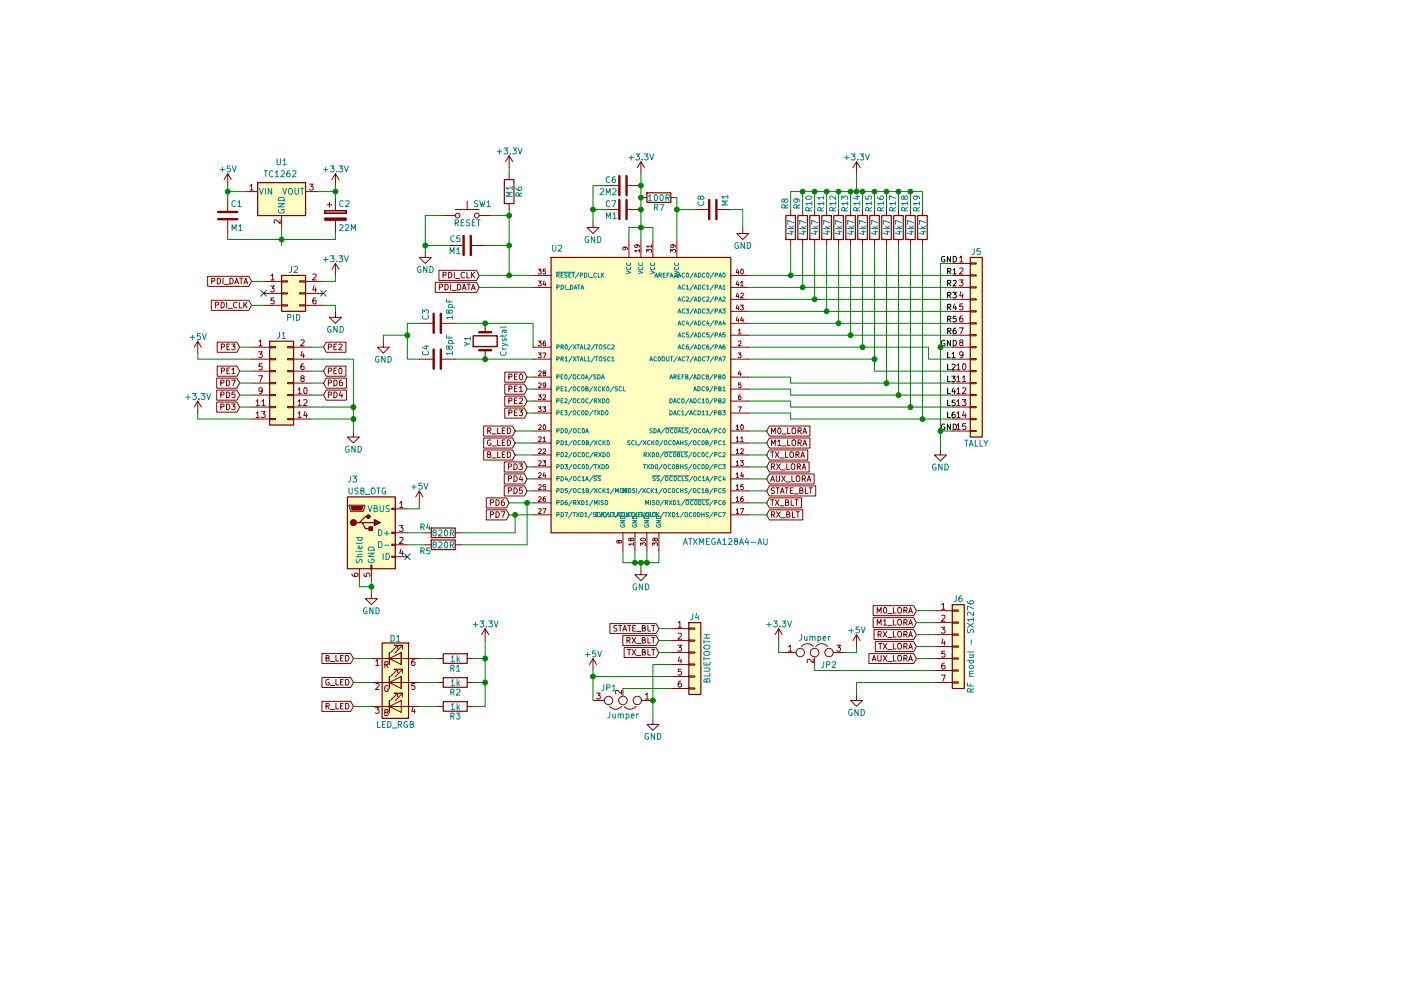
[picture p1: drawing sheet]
EESchema Schematic File Version 2
LIBS:power
LIBS:device
LIBS:switches
LIBS:relays
LIBS:motors
LIBS:transistors
LIBS:conn
LIBS:linear
LIBS:regul
LIBS:74xx
LIBS:cmos4000
LIBS:adc-dac
LIBS:memory
LIBS:xilinx
LIBS:microcontrollers
LIBS:dsp
LIBS:microchip
LIBS:analog_switches
LIBS:motorola
LIBS:texas
LIBS:intel
LIBS:audio
LIBS:interface
LIBS:digital-audio
LIBS:philips
LIBS:display
LIBS:cypress
LIBS:siliconi
LIBS:opto
LIBS:atmel
LIBS:contrib
LIBS:valves
LIBS:74xgxx
LIBS:ac-dc
LIBS:actel
LIBS:allegro
LIBS:Altera
LIBS:analog_devices
LIBS:battery_management
LIBS:bbd
LIBS:bosch
LIBS:brooktre
LIBS:cmos_ieee
LIBS:dc-dc
LIBS:diode
LIBS:elec-unifil
LIBS:ESD_Protection
LIBS:ftdi
LIBS:gennum
LIBS:graphic_symbols
LIBS:hc11
LIBS:infineon
LIBS:intersil
LIBS:ir
LIBS:Lattice
LIBS:leds
LIBS:LEM
LIBS:logic_programmable
LIBS:maxim
LIBS:mechanical
LIBS:microchip_dspic33dsc
LIBS:microchip_pic10mcu
LIBS:microchip_pic12mcu
LIBS:microchip_pic16mcu
LIBS:microchip_pic18mcu
LIBS:microchip_pic24mcu
LIBS:microchip_pic32mcu
LIBS:modules
LIBS:motor_drivers
LIBS:msp430
LIBS:nordicsemi
LIBS:nxp
LIBS:nxp_armmcu
LIBS:onsemi
LIBS:Oscillators
LIBS:Power_Management
LIBS:powerint
LIBS:pspice
LIBS:references
LIBS:rfcom
LIBS:RFSolutions
LIBS:sensors
LIBS:silabs
LIBS:stm8
LIBS:stm32
LIBS:supertex
LIBS:transf
LIBS:triac_thyristor
LIBS:ttl_ieee
LIBS:video
LIBS:wiznet
LIBS:Worldsemi
LIBS:Xicor
LIBS:zetex
LIBS:Zilog
LIBS:Server-cache
EELAYER 25 0
EELAYER END
$Descr A4 11693 8268
encoding utf-8
Sheet 1 1
Title ""
Date ""
Rev ""
Comp ""
Comment1 ""
Comment2 ""
Comment3 ""
Comment4 ""
$EndDescr
$Comp
L ATXMEGA128A4-AU U2
U 1 1
P 5350 3300
F 0 "U2" H 4600 4500 50  0000 L BNN
F 1 "ATXMEGA128A4-AU" H 5700 2050 50  0000 L BNN
F 2 "Housings_QFP:LQFP-44_10x10mm_Pitch0.8mm" H 5350 3300 50  0001 C CIN
F 3 "" H 5350 3300 50  0001 C CNN
	1    5350 3300
	1    0    0    -1  
$EndComp
$Comp
L GND #PWR01
U 1 1
P 5350 4750
F 0 "#PWR01" H 5350 4500 50  0001 C CNN
F 1 "GND" H 5350 4600 50  0000 C CNN
F 2 "" H 5350 4750 50  0001 C CNN
F 3 "" H 5350 4750 50  0001 C CNN
	1    5350 4750
	1    0    0    -1  
$EndComp
$Comp
L +5V #PWR02
U 1 1
P 1900 1550
F 0 "#PWR02" H 1900 1400 50  0001 C CNN
F 1 "+5V" H 1900 1690 50  0000 C CNN
F 2 "" H 1900 1550 50  0001 C CNN
F 3 "" H 1900 1550 50  0001 C CNN
	1    1900 1550
	1    0    0    -1  
$EndComp
$Comp
L SW_Push SW1
U 1 1
P 3900 1800
F 0 "SW1" H 3950 1900 50  0000 L CNN
F 1 "RESET" H 3900 1740 50  0000 C CNN
F 2 "Buttons_Switches_SMD:SW_SPST_EVQP0" H 3900 2000 50  0001 C CNN
F 3 "" H 3900 2000 50  0001 C CNN
	1    3900 1800
	1    0    0    -1  
$EndComp
$Comp
L Conn_01x06 J4
U 1 1
P 5800 5450
F 0 "J4" H 5800 5750 50  0000 C CNN
F 1 "BLUETOOTH" V 5900 5400 50  0000 C CNN
F 2 "Pin_Headers:Pin_Header_Straight_1x06_Pitch2.54mm" H 5800 5450 50  0001 C CNN
F 3 "" H 5800 5450 50  0001 C CNN
	1    5800 5450
	1    0    0    -1  
$EndComp
$Comp
L Conn_01x07 J6
U 1 1
P 8000 5400
F 0 "J6" H 8000 5800 50  0000 C CNN
F 1 "RF modul - SX1276" V 8100 5400 50  0000 C CNN
F 2 "Pin_Headers:Pin_Header_Straight_1x07_Pitch2.54mm" H 8000 5400 50  0001 C CNN
F 3 "" H 8000 5400 50  0001 C CNN
	1    8000 5400
	1    0    0    -1  
$EndComp
$Comp
L Conn_02x03_Odd_Even J2
U 1 1
P 2400 2450
F 0 "J2" H 2450 2650 50  0000 C CNN
F 1 "PID" H 2450 2250 50  0000 C CNN
F 2 "Pin_Headers:Pin_Header_Straight_2x03_Pitch2.54mm" H 2400 2450 50  0001 C CNN
F 3 "" H 2400 2450 50  0001 C CNN
	1    2400 2450
	1    0    0    -1  
$EndComp
NoConn ~ 2200 2450
$Comp
L LED_RGB D1
U 1 1
P 3300 5700
F 0 "D1" H 3300 6070 50  0000 C CNN
F 1 "LED_RGB" H 3300 5350 50  0000 C CNN
F 2 "" H 3300 5650 50  0001 C CNN
F 3 "" H 3300 5650 50  0001 C CNN
	1    3300 5700
	1    0    0    -1  
$EndComp
$Comp
L GND #PWR03
U 1 1
P 2800 2600
F 0 "#PWR03" H 2800 2350 50  0001 C CNN
F 1 "GND" H 2800 2450 50  0000 C CNN
F 2 "" H 2800 2600 50  0001 C CNN
F 3 "" H 2800 2600 50  0001 C CNN
	1    2800 2600
	1    0    0    -1  
$EndComp
Text GLabel 2100 2350 0    47   Input ~ 0
PDI_DATA
Text GLabel 4000 2400 0    47   Input ~ 0
PDI_DATA
Text GLabel 4000 2300 0    47   Input ~ 0
PDI_CLK
Text GLabel 2100 2550 0    47   Input ~ 0
PDI_CLK
$Comp
L GND #PWR04
U 1 1
P 3550 2100
F 0 "#PWR04" H 3550 1850 50  0001 C CNN
F 1 "GND" H 3550 1950 50  0000 C CNN
F 2 "" H 3550 2100 50  0001 C CNN
F 3 "" H 3550 2100 50  0001 C CNN
	1    3550 2100
	1    0    0    -1  
$EndComp
$Comp
L C C5
U 1 1
P 3900 2050
F 0 "C5" V 3950 2100 50  0000 L CNN
F 1 "M1" V 3850 2100 50  0000 L CNN
F 2 "Capacitors_SMD:C_0805_HandSoldering" H 3938 1900 50  0001 C CNN
F 3 "" H 3900 2050 50  0001 C CNN
	1    3900 2050
	0    -1   -1   0   
$EndComp
$Comp
L +5V #PWR05
U 1 1
P 4950 5600
F 0 "#PWR05" H 4950 5450 50  0001 C CNN
F 1 "+5V" H 4950 5740 50  0000 C CNN
F 2 "" H 4950 5600 50  0001 C CNN
F 3 "" H 4950 5600 50  0001 C CNN
	1    4950 5600
	1    0    0    -1  
$EndComp
Text GLabel 5500 5450 0    47   Input ~ 0
TX_BLT
Text GLabel 5500 5350 0    47   Input ~ 0
RX_BLT
$Comp
L +5V #PWR06
U 1 1
P 3500 4200
F 0 "#PWR06" H 3500 4050 50  0001 C CNN
F 1 "+5V" H 3500 4340 50  0000 C CNN
F 2 "" H 3500 4200 50  0001 C CNN
F 3 "" H 3500 4200 50  0001 C CNN
	1    3500 4200
	1    0    0    -1  
$EndComp
$Comp
L GND #PWR07
U 1 1
P 3100 4950
F 0 "#PWR07" H 3100 4700 50  0001 C CNN
F 1 "GND" H 3100 4800 50  0000 C CNN
F 2 "" H 3100 4950 50  0001 C CNN
F 3 "" H 3100 4950 50  0001 C CNN
	1    3100 4950
	1    0    0    -1  
$EndComp
$Comp
L GND #PWR08
U 1 1
P 7150 5800
F 0 "#PWR08" H 7150 5550 50  0001 C CNN
F 1 "GND" H 7150 5650 50  0000 C CNN
F 2 "" H 7150 5800 50  0001 C CNN
F 3 "" H 7150 5800 50  0001 C CNN
	1    7150 5800
	1    0    0    -1  
$EndComp
$Comp
L +5V #PWR09
U 1 1
P 7150 5400
F 0 "#PWR09" H 7150 5250 50  0001 C CNN
F 1 "+5V" H 7150 5540 50  0000 C CNN
F 2 "" H 7150 5400 50  0001 C CNN
F 3 "" H 7150 5400 50  0001 C CNN
	1    7150 5400
	1    0    0    -1  
$EndComp
Text GLabel 7650 5500 0    47   Input ~ 0
AUX_LORA
Text GLabel 7650 5400 0    47   Input ~ 0
TX_LORA
Text GLabel 7650 5300 0    47   Input ~ 0
RX_LORA
Text GLabel 7650 5200 0    47   Input ~ 0
M1_LORA
Text GLabel 7650 5100 0    47   Input ~ 0
M0_LORA
$Comp
L Crystal Y1
U 1 1
P 4050 2850
F 0 "Y1" H 4050 3000 50  0000 C CNN
F 1 "Crystal" H 4050 2700 50  0000 C CNN
F 2 "" H 4050 2850 50  0001 C CNN
F 3 "" H 4050 2850 50  0001 C CNN
	1    4050 2850
	0    -1   -1   0   
$EndComp
$Comp
L C C3
U 1 1
P 3650 2700
F 0 "C3" H 3675 2800 50  0000 L CNN
F 1 "18pF" H 3675 2600 50  0000 L CNN
F 2 "Capacitors_SMD:C_0805_HandSoldering" H 3688 2550 50  0001 C CNN
F 3 "" H 3650 2700 50  0001 C CNN
	1    3650 2700
	0    -1   -1   0   
$EndComp
$Comp
L C C4
U 1 1
P 3650 3000
F 0 "C4" H 3675 3100 50  0000 L CNN
F 1 "18pF" H 3675 2900 50  0000 L CNN
F 2 "Capacitors_SMD:C_0805_HandSoldering" H 3688 2850 50  0001 C CNN
F 3 "" H 3650 3000 50  0001 C CNN
	1    3650 3000
	0    -1   -1   0   
$EndComp
$Comp
L GND #PWR010
U 1 1
P 3200 2850
F 0 "#PWR010" H 3200 2600 50  0001 C CNN
F 1 "GND" H 3200 2700 50  0000 C CNN
F 2 "" H 3200 2850 50  0001 C CNN
F 3 "" H 3200 2850 50  0001 C CNN
	1    3200 2850
	1    0    0    -1  
$EndComp
$Comp
L R R1
U 1 1
P 3800 5500
F 0 "R1" V 3880 5500 50  0000 C CNN
F 1 "1k" V 3800 5500 50  0000 C CNN
F 2 "Resistors_SMD:R_0805_HandSoldering" V 3730 5500 50  0001 C CNN
F 3 "" H 3800 5500 50  0001 C CNN
	1    3800 5500
	0    -1   1    0   
$EndComp
$Comp
L R R2
U 1 1
P 3800 5700
F 0 "R2" V 3880 5700 50  0000 C CNN
F 1 "1k" V 3800 5700 50  0000 C CNN
F 2 "Resistors_SMD:R_0805_HandSoldering" V 3730 5700 50  0001 C CNN
F 3 "" H 3800 5700 50  0001 C CNN
	1    3800 5700
	0    -1   1    0   
$EndComp
$Comp
L R R3
U 1 1
P 3800 5900
F 0 "R3" V 3880 5900 50  0000 C CNN
F 1 "1k" V 3800 5900 50  0000 C CNN
F 2 "Resistors_SMD:R_0805_HandSoldering" V 3730 5900 50  0001 C CNN
F 3 "" H 3800 5900 50  0001 C CNN
	1    3800 5900
	0    -1   1    0   
$EndComp
Text GLabel 2950 5900 0    47   Input ~ 0
R_LED
Text GLabel 2950 5700 0    47   Input ~ 0
G_LED
Text GLabel 2950 5500 0    47   Input ~ 0
B_LED
$Comp
L +3.3V #PWR012
U 1 1
P 2800 1550
F 0 "#PWR012" H 2800 1400 50  0001 C CNN
F 1 "+3.3V" H 2800 1690 50  0000 C CNN
F 2 "" H 2800 1550 50  0001 C CNN
F 3 "" H 2800 1550 50  0001 C CNN
	1    2800 1550
	1    0    0    -1  
$EndComp
$Comp
L +3.3V #PWR013
U 1 1
P 2800 2300
F 0 "#PWR013" H 2800 2150 50  0001 C CNN
F 1 "+3.3V" H 2800 2440 50  0000 C CNN
F 2 "" H 2800 2300 50  0001 C CNN
F 3 "" H 2800 2300 50  0001 C CNN
	1    2800 2300
	1    0    0    -1  
$EndComp
$Comp
L +3.3V #PWR014
U 1 1
P 5350 1450
F 0 "#PWR014" H 5350 1300 50  0001 C CNN
F 1 "+3.3V" H 5350 1590 50  0000 C CNN
F 2 "" H 5350 1450 50  0001 C CNN
F 3 "" H 5350 1450 50  0001 C CNN
	1    5350 1450
	1    0    0    -1  
$EndComp
Text GLabel 6400 3600 2    47   Input ~ 0
M0_LORA
Text GLabel 6400 3700 2    47   Input ~ 0
M1_LORA
Text GLabel 6400 3900 2    47   Input ~ 0
RX_LORA
Text GLabel 6400 3800 2    47   Input ~ 0
TX_LORA
Text GLabel 6400 4000 2    47   Input ~ 0
AUX_LORA
Text GLabel 6400 4300 2    47   Input ~ 0
RX_BLT
Text GLabel 6400 4200 2    47   Input ~ 0
TX_BLT
Text GLabel 4300 3600 0    47   Input ~ 0
R_LED
Text GLabel 4300 3700 0    47   Input ~ 0
G_LED
Text GLabel 4300 3800 0    47   Input ~ 0
B_LED
$Comp
L R R4
U 1 1
P 3700 4450
F 0 "R4" V 3650 4300 50  0000 C CNN
F 1 "820R" V 3700 4450 50  0000 C CNN
F 2 "Resistors_SMD:R_0805_HandSoldering" V 3630 4450 50  0001 C CNN
F 3 "" H 3700 4450 50  0001 C CNN
	1    3700 4450
	0    1    1    0   
$EndComp
$Comp
L R R5
U 1 1
P 3700 4550
F 0 "R5" V 3750 4400 50  0000 C CNN
F 1 "820R" V 3700 4550 50  0000 C CNN
F 2 "Resistors_SMD:R_0805_HandSoldering" V 3630 4550 50  0001 C CNN
F 3 "" H 3700 4550 50  0001 C CNN
	1    3700 4550
	0    1    1    0   
$EndComp
Text GLabel 5500 5250 0    47   Input ~ 0
STATE_BLT
Text GLabel 6400 4100 2    47   Input ~ 0
STATE_BLT
$Comp
L Jumper_NC_Dual JP1
U 1 1
P 5200 5850
F 0 "JP1" H 5250 5750 50  0000 L CNN
F 1 "Jumper" H 5200 5950 50  0000 C BNN
F 2 "Pin_Headers:Pin_Header_Straight_1x03_Pitch2.54mm" H 5200 5850 50  0001 C CNN
F 3 "" H 5200 5850 50  0001 C CNN
	1    5200 5850
	-1   0    0    1   
$EndComp
$Comp
L GND #PWR015
U 1 1
P 5450 6000
F 0 "#PWR015" H 5450 5750 50  0001 C CNN
F 1 "GND" H 5450 5850 50  0000 C CNN
F 2 "" H 5450 6000 50  0001 C CNN
F 3 "" H 5450 6000 50  0001 C CNN
	1    5450 6000
	1    0    0    -1  
$EndComp
$Comp
L C C6
U 1 1
P 5200 1550
F 0 "C6" V 5150 1400 50  0000 L CNN
F 1 "2M2" V 5250 1350 50  0000 L CNN
F 2 "Capacitors_SMD:C_0805_HandSoldering" H 5238 1400 50  0001 C CNN
F 3 "" H 5200 1550 50  0001 C CNN
	1    5200 1550
	0    1    1    0   
$EndComp
$Comp
L C C7
U 1 1
P 5200 1750
F 0 "C7" V 5150 1600 50  0000 L CNN
F 1 "M1" V 5250 1600 50  0000 L CNN
F 2 "Capacitors_SMD:C_0805_HandSoldering" H 5238 1600 50  0001 C CNN
F 3 "" H 5200 1750 50  0001 C CNN
	1    5200 1750
	0    1    1    0   
$EndComp
$Comp
L GND #PWR016
U 1 1
P 4950 1850
F 0 "#PWR016" H 4950 1600 50  0001 C CNN
F 1 "GND" H 4950 1700 50  0000 C CNN
F 2 "" H 4950 1850 50  0001 C CNN
F 3 "" H 4950 1850 50  0001 C CNN
	1    4950 1850
	1    0    0    -1  
$EndComp
$Comp
L R R6
U 1 1
P 4250 1600
F 0 "R6" V 4330 1600 50  0000 C CNN
F 1 "M1" V 4250 1600 50  0000 C CNN
F 2 "Resistors_SMD:R_0805_HandSoldering" V 4180 1600 50  0001 C CNN
F 3 "" H 4250 1600 50  0001 C CNN
	1    4250 1600
	1    0    0    -1  
$EndComp
$Comp
L +3.3V #PWR017
U 1 1
P 4250 1400
F 0 "#PWR017" H 4250 1250 50  0001 C CNN
F 1 "+3.3V" H 4250 1540 50  0000 C CNN
F 2 "" H 4250 1400 50  0001 C CNN
F 3 "" H 4250 1400 50  0001 C CNN
	1    4250 1400
	1    0    0    -1  
$EndComp
$Comp
L +3.3V #PWR018
U 1 1
P 7150 1450
F 0 "#PWR018" H 7150 1300 50  0001 C CNN
F 1 "+3.3V" H 7150 1590 50  0000 C CNN
F 2 "" H 7150 1450 50  0001 C CNN
F 3 "" H 7150 1450 50  0001 C CNN
	1    7150 1450
	1    0    0    -1  
$EndComp
$Comp
L R R8
U 1 1
P 6600 1900
F 0 "R8" V 6550 2100 50  0000 C CNN
F 1 "4k7" V 6600 1900 50  0000 C CNN
F 2 "Resistors_SMD:R_0805_HandSoldering" V 6530 1900 50  0001 C CNN
F 3 "" H 6600 1900 50  0001 C CNN
	1    6600 1900
	1    0    0    -1  
$EndComp
$Comp
L R R9
U 1 1
P 6700 1900
F 0 "R9" V 6650 2100 50  0000 C CNN
F 1 "4k7" V 6700 1900 50  0000 C CNN
F 2 "Resistors_SMD:R_0805_HandSoldering" V 6630 1900 50  0001 C CNN
F 3 "" H 6700 1900 50  0001 C CNN
	1    6700 1900
	1    0    0    -1  
$EndComp
$Comp
L R R10
U 1 1
P 6800 1900
F 0 "R10" V 6750 2100 50  0000 C CNN
F 1 "4k7" V 6800 1900 50  0000 C CNN
F 2 "Resistors_SMD:R_0805_HandSoldering" V 6730 1900 50  0001 C CNN
F 3 "" H 6800 1900 50  0001 C CNN
	1    6800 1900
	1    0    0    -1  
$EndComp
$Comp
L R R11
U 1 1
P 6900 1900
F 0 "R11" V 6850 2100 50  0000 C CNN
F 1 "4k7" V 6900 1900 50  0000 C CNN
F 2 "Resistors_SMD:R_0805_HandSoldering" V 6830 1900 50  0001 C CNN
F 3 "" H 6900 1900 50  0001 C CNN
	1    6900 1900
	1    0    0    -1  
$EndComp
$Comp
L R R12
U 1 1
P 7000 1900
F 0 "R12" V 6950 2100 50  0000 C CNN
F 1 "4k7" V 7000 1900 50  0000 C CNN
F 2 "Resistors_SMD:R_0805_HandSoldering" V 6930 1900 50  0001 C CNN
F 3 "" H 7000 1900 50  0001 C CNN
	1    7000 1900
	1    0    0    -1  
$EndComp
$Comp
L R R13
U 1 1
P 7100 1900
F 0 "R13" V 7050 2100 50  0000 C CNN
F 1 "4k7" V 7100 1900 50  0000 C CNN
F 2 "Resistors_SMD:R_0805_HandSoldering" V 7030 1900 50  0001 C CNN
F 3 "" H 7100 1900 50  0001 C CNN
	1    7100 1900
	1    0    0    -1  
$EndComp
$Comp
L R R14
U 1 1
P 7200 1900
F 0 "R14" V 7150 2100 50  0000 C CNN
F 1 "4k7" V 7200 1900 50  0000 C CNN
F 2 "Resistors_SMD:R_0805_HandSoldering" V 7130 1900 50  0001 C CNN
F 3 "" H 7200 1900 50  0001 C CNN
	1    7200 1900
	1    0    0    -1  
$EndComp
$Comp
L R R15
U 1 1
P 7300 1900
F 0 "R15" V 7250 2100 50  0000 C CNN
F 1 "4k7" V 7300 1900 50  0000 C CNN
F 2 "Resistors_SMD:R_0805_HandSoldering" V 7230 1900 50  0001 C CNN
F 3 "" H 7300 1900 50  0001 C CNN
	1    7300 1900
	1    0    0    -1  
$EndComp
$Comp
L R R16
U 1 1
P 7400 1900
F 0 "R16" V 7350 2100 50  0000 C CNN
F 1 "4k7" V 7400 1900 50  0000 C CNN
F 2 "Resistors_SMD:R_0805_HandSoldering" V 7330 1900 50  0001 C CNN
F 3 "" H 7400 1900 50  0001 C CNN
	1    7400 1900
	1    0    0    -1  
$EndComp
$Comp
L R R17
U 1 1
P 7500 1900
F 0 "R17" V 7450 2100 50  0000 C CNN
F 1 "4k7" V 7500 1900 50  0000 C CNN
F 2 "Resistors_SMD:R_0805_HandSoldering" V 7430 1900 50  0001 C CNN
F 3 "" H 7500 1900 50  0001 C CNN
	1    7500 1900
	1    0    0    -1  
$EndComp
$Comp
L R R18
U 1 1
P 7600 1900
F 0 "R18" V 7550 2100 50  0000 C CNN
F 1 "4k7" V 7600 1900 50  0000 C CNN
F 2 "Resistors_SMD:R_0805_HandSoldering" V 7530 1900 50  0001 C CNN
F 3 "" H 7600 1900 50  0001 C CNN
	1    7600 1900
	1    0    0    -1  
$EndComp
$Comp
L R R19
U 1 1
P 7700 1900
F 0 "R19" V 7650 2100 50  0000 C CNN
F 1 "4k7" V 7700 1900 50  0000 C CNN
F 2 "Resistors_SMD:R_0805_HandSoldering" V 7630 1900 50  0001 C CNN
F 3 "" H 7700 1900 50  0001 C CNN
	1    7700 1900
	1    0    0    -1  
$EndComp
$Comp
L Conn_01x15 J5
U 1 1
P 8150 2900
F 0 "J5" H 8150 3700 50  0000 C CNN
F 1 "TALLY" H 8150 2100 50  0000 C CNN
F 2 "Connector_Dsub:DSUB-15_Female_Horizontal_P2.77x2.84mm_EdgePinOffset4.94mm_Housed_MountingHolesOffset7.48mm" H 8150 2900 50  0001 C CNN
F 3 "" H 8150 2900 50  0001 C CNN
	1    8150 2900
	1    0    0    -1  
$EndComp
$Comp
L GND #PWR019
U 1 1
P 7850 3750
F 0 "#PWR019" H 7850 3500 50  0001 C CNN
F 1 "GND" H 7850 3600 50  0000 C CNN
F 2 "" H 7850 3750 50  0001 C CNN
F 3 "" H 7850 3750 50  0001 C CNN
	1    7850 3750
	1    0    0    -1  
$EndComp
Text Label 7850 2200 0    47   ~ 0
GND
Text Label 7850 2900 0    47   ~ 0
GND
Text Label 7850 3600 0    47   ~ 0
GND
Text Label 7900 2300 0    47   ~ 0
R1
Text Label 7900 2400 0    47   ~ 0
R2
Text Label 7900 2500 0    47   ~ 0
R3
Text Label 7900 2600 0    47   ~ 0
R4
Text Label 7900 2700 0    47   ~ 0
R5
Text Label 7900 2800 0    47   ~ 0
R6
Text Label 7900 3000 0    47   ~ 0
L1
Text Label 7900 3100 0    47   ~ 0
L2
Text Label 7900 3200 0    47   ~ 0
L3
Text Label 7900 3300 0    47   ~ 0
L4
Text Label 7900 3400 0    47   ~ 0
L5
Text Label 7900 3500 0    47   ~ 0
L6
$Comp
L Conn_02x07_Odd_Even J1
U 1 1
P 2300 3200
F 0 "J1" H 2350 3600 50  0000 C CNN
F 1 " " H 2350 2800 50  0000 C CNN
F 2 "Pin_Headers:Pin_Header_Straight_2x07_Pitch2.54mm" H 2300 3200 50  0001 C CNN
F 3 "" H 2300 3200 50  0001 C CNN
	1    2300 3200
	1    0    0    -1  
$EndComp
Text GLabel 4400 3450 0    47   Input ~ 0
PE3
Text GLabel 4400 3350 0    47   Input ~ 0
PE2
Text GLabel 4400 3250 0    47   Input ~ 0
PE1
Text GLabel 4400 3150 0    47   Input ~ 0
PE0
Text GLabel 4250 4300 0    47   Input ~ 0
PD7
Text GLabel 4250 4200 0    47   Input ~ 0
PD6
Text GLabel 4400 4100 0    47   Input ~ 0
PD5
Text GLabel 4400 4000 0    47   Input ~ 0
PD4
Text GLabel 4400 3900 0    47   Input ~ 0
PD3
$Comp
L +5V #PWR020
U 1 1
P 1650 2950
F 0 "#PWR020" H 1650 2800 50  0001 C CNN
F 1 "+5V" H 1650 3090 50  0000 C CNN
F 2 "" H 1650 2950 50  0001 C CNN
F 3 "" H 1650 2950 50  0001 C CNN
	1    1650 2950
	1    0    0    -1  
$EndComp
Text GLabel 2000 2900 0    47   Input ~ 0
PE3
Text GLabel 2700 2900 2    47   Input ~ 0
PE2
Text GLabel 2000 3100 0    47   Input ~ 0
PE1
Text GLabel 2700 3100 2    47   Input ~ 0
PE0
Text GLabel 2000 3200 0    47   Input ~ 0
PD7
Text GLabel 2700 3200 2    47   Input ~ 0
PD6
Text GLabel 2000 3300 0    47   Input ~ 0
PD5
Text GLabel 2700 3300 2    47   Input ~ 0
PD4
Text GLabel 2000 3400 0    47   Input ~ 0
PD3
$Comp
L +3.3V #PWR021
U 1 1
P 1650 3450
F 0 "#PWR021" H 1650 3300 50  0001 C CNN
F 1 "+3.3V" H 1650 3590 50  0000 C CNN
F 2 "" H 1650 3450 50  0001 C CNN
F 3 "" H 1650 3450 50  0001 C CNN
	1    1650 3450
	1    0    0    -1  
$EndComp
$Comp
L GND #PWR022
U 1 1
P 2950 3600
F 0 "#PWR022" H 2950 3350 50  0001 C CNN
F 1 "GND" H 2950 3450 50  0000 C CNN
F 2 "" H 2950 3600 50  0001 C CNN
F 3 "" H 2950 3600 50  0001 C CNN
	1    2950 3600
	1    0    0    -1  
$EndComp
$Comp
L AP2204R-3.3 U1
U 1 1
P 2350 1600
F 0 "U1" H 2300 1850 50  0000 L CNN
F 1 "TC1262" H 2200 1750 50  0000 L CNN
F 2 "TO_SOT_Packages_SMD:SOT-223-3_TabPin2" H 2350 1825 50  0001 C CNN
F 3 "" H 2350 1600 50  0001 C CNN
	1    2350 1600
	1    0    0    -1  
$EndComp
$Comp
L C C1
U 1 1
P 1900 1800
F 0 "C1" H 1925 1900 50  0000 L CNN
F 1 "M1" H 1925 1700 50  0000 L CNN
F 2 "Capacitors_SMD:C_0805_HandSoldering" H 1938 1650 50  0001 C CNN
F 3 "" H 1900 1800 50  0001 C CNN
	1    1900 1800
	1    0    0    -1  
$EndComp
$Comp
L CP C2
U 1 1
P 2800 1800
F 0 "C2" H 2825 1900 50  0000 L CNN
F 1 "22M" H 2825 1700 50  0000 L CNN
F 2 "Capacitors_SMD:C_0805_HandSoldering" H 2838 1650 50  0001 C CNN
F 3 "" H 2800 1800 50  0001 C CNN
	1    2800 1800
	1    0    0    -1  
$EndComp
NoConn ~ 2700 2450
$Comp
L R R7
U 1 1
P 5500 1650
F 0 "R7" V 5580 1650 50  0000 C CNN
F 1 "100R" V 5500 1650 50  0000 C CNN
F 2 "Resistors_SMD:R_0805_HandSoldering" V 5430 1650 50  0001 C CNN
F 3 "" H 5500 1650 50  0001 C CNN
	1    5500 1650
	0    1    1    0   
$EndComp
$Comp
L C C8
U 1 1
P 5950 1750
F 0 "C8" H 5975 1850 50  0000 L CNN
F 1 "M1" H 5975 1650 50  0000 L CNN
F 2 "Capacitors_SMD:C_0805_HandSoldering" H 5988 1600 50  0001 C CNN
F 3 "" H 5950 1750 50  0001 C CNN
	1    5950 1750
	0    -1   -1   0   
$EndComp
$Comp
L GND #PWR023
U 1 1
P 6200 1900
F 0 "#PWR023" H 6200 1650 50  0001 C CNN
F 1 "GND" H 6200 1750 50  0000 C CNN
F 2 "" H 6200 1900 50  0001 C CNN
F 3 "" H 6200 1900 50  0001 C CNN
	1    6200 1900
	1    0    0    -1  
$EndComp
$Comp
L +3.3V #PWR024
U 1 1
P 4050 5350
F 0 "#PWR024" H 4050 5200 50  0001 C CNN
F 1 "+3.3V" H 4050 5490 50  0000 C CNN
F 2 "" H 4050 5350 50  0001 C CNN
F 3 "" H 4050 5350 50  0001 C CNN
	1    4050 5350
	1    0    0    -1  
$EndComp
$Comp
L Jumper_NC_Dual JP2
U 1 1
P 6800 5450
F 0 "JP2" H 6850 5350 50  0000 L CNN
F 1 "Jumper" H 6800 5550 50  0000 C BNN
F 2 "Pin_Headers:Pin_Header_Straight_1x03_Pitch2.54mm" H 6800 5450 50  0001 C CNN
F 3 "" H 6800 5450 50  0001 C CNN
	1    6800 5450
	1    0    0    -1  
$EndComp
$Comp
L +3.3V #PWR025
U 1 1
P 6500 5350
F 0 "#PWR025" H 6500 5200 50  0001 C CNN
F 1 "+3.3V" H 6500 5490 50  0000 C CNN
F 2 "" H 6500 5350 50  0001 C CNN
F 3 "" H 6500 5350 50  0001 C CNN
	1    6500 5350
	1    0    0    -1  
$EndComp
$Comp
L USB_OTG J3
U 1 1
P 3100 4450
F 0 "J3" H 2900 4900 50  0000 L CNN
F 1 "USB_OTG" H 2900 4800 50  0000 L CNN
F 2 "Connectors_USB:USB_Micro-B_Molex_47346-0001" H 3250 4400 50  0001 C CNN
F 3 "" H 3250 4400 50  0001 C CNN
	1    3100 4450
	1    0    0    -1  
$EndComp
NoConn ~ 3400 4650
Wire Wire Line
	5200 4600 5200 4700
Wire Wire Line
	5200 4700 5500 4700
Wire Wire Line
	5500 4700 5500 4600
Wire Wire Line
	5400 4600 5400 4700
Connection ~ 5400 4700
Wire Wire Line
	5300 4600 5300 4700
Connection ~ 5300 4700
Wire Wire Line
	5350 4750 5350 4700
Connection ~ 5350 4700
Wire Wire Line
	5250 1900 5250 2000
Wire Wire Line
	5250 1900 5450 1900
Connection ~ 5350 1900
Wire Wire Line
	5450 1900 5450 2000
Wire Wire Line
	2700 2550 2800 2550
Wire Wire Line
	2800 2550 2800 2600
Wire Wire Line
	2100 2350 2200 2350
Wire Wire Line
	2100 2550 2200 2550
Wire Wire Line
	3550 1800 3550 2100
Wire Wire Line
	3550 1800 3700 1800
Connection ~ 4250 2050
Wire Wire Line
	3550 2050 3750 2050
Wire Wire Line
	4100 1800 4250 1800
Wire Wire Line
	4250 2050 4050 2050
Wire Wire Line
	4250 1750 4250 2300
Wire Wire Line
	4000 2300 4450 2300
Wire Wire Line
	4450 2400 4000 2400
Connection ~ 4250 2300
Wire Wire Line
	5500 5350 5600 5350
Wire Wire Line
	5500 5450 5600 5450
Wire Wire Line
	3400 4250 3500 4250
Wire Wire Line
	3500 4250 3500 4200
Wire Wire Line
	3100 4850 3100 4950
Wire Wire Line
	7800 5700 7150 5700
Wire Wire Line
	7150 5700 7150 5800
Wire Wire Line
	7650 5100 7800 5100
Wire Wire Line
	7650 5200 7800 5200
Wire Wire Line
	7650 5300 7800 5300
Wire Wire Line
	7650 5400 7800 5400
Wire Wire Line
	7650 5500 7800 5500
Wire Wire Line
	3800 2700 4450 2700
Wire Wire Line
	3800 3000 4450 3000
Wire Wire Line
	3500 2700 3400 2700
Wire Wire Line
	3400 2700 3400 3000
Wire Wire Line
	3400 3000 3500 3000
Connection ~ 4050 3000
Wire Wire Line
	4450 2700 4450 2900
Connection ~ 4050 2700
Wire Wire Line
	3200 2850 3200 2800
Wire Wire Line
	3200 2800 3400 2800
Connection ~ 3400 2800
Wire Wire Line
	3950 5500 4050 5500
Wire Wire Line
	4050 5700 3950 5700
Wire Wire Line
	4050 5900 3950 5900
Wire Wire Line
	2350 1900 2350 2050
Wire Wire Line
	2700 2350 2800 2350
Wire Wire Line
	2800 2350 2800 2300
Wire Wire Line
	4300 3600 4450 3600
Wire Wire Line
	4300 3700 4450 3700
Wire Wire Line
	4300 3800 4450 3800
Wire Wire Line
	2950 5700 3100 5700
Wire Wire Line
	2950 5900 3100 5900
Wire Wire Line
	2950 5500 3100 5500
Wire Wire Line
	5500 5250 5600 5250
Wire Wire Line
	5600 5750 5200 5750
Wire Wire Line
	5600 5650 4950 5650
Wire Wire Line
	4950 5600 4950 5850
Connection ~ 4950 5650
Wire Wire Line
	5600 5550 5450 5550
Wire Wire Line
	5450 5550 5450 6000
Connection ~ 5450 5850
Wire Wire Line
	6250 3600 6400 3600
Wire Wire Line
	6400 3700 6250 3700
Wire Wire Line
	6400 3800 6250 3800
Wire Wire Line
	6400 3900 6250 3900
Wire Wire Line
	6400 4000 6250 4000
Wire Wire Line
	6400 4100 6250 4100
Wire Wire Line
	6250 4200 6400 4200
Wire Wire Line
	6400 4300 6250 4300
Wire Wire Line
	5350 1450 5350 2000
Connection ~ 5350 1550
Connection ~ 5350 1750
Wire Wire Line
	5050 1550 4950 1550
Wire Wire Line
	4950 1550 4950 1850
Wire Wire Line
	4950 1750 5050 1750
Connection ~ 4950 1750
Wire Wire Line
	3500 5500 3650 5500
Wire Wire Line
	3650 5700 3500 5700
Wire Wire Line
	3650 5900 3500 5900
Wire Wire Line
	4050 5350 4050 5900
Connection ~ 4050 5500
Connection ~ 4050 5700
Connection ~ 3550 2050
Wire Wire Line
	4250 1400 4250 1450
Connection ~ 4250 1800
Wire Wire Line
	3000 4850 3000 4900
Wire Wire Line
	3000 4900 3100 4900
Connection ~ 3100 4900
Wire Wire Line
	6600 1600 6600 1750
Wire Wire Line
	6600 1600 7700 1600
Wire Wire Line
	7700 1600 7700 1750
Wire Wire Line
	7600 1600 7600 1750
Connection ~ 7600 1600
Wire Wire Line
	7500 1600 7500 1750
Connection ~ 7500 1600
Wire Wire Line
	7400 1600 7400 1750
Connection ~ 7400 1600
Wire Wire Line
	7300 1600 7300 1750
Connection ~ 7300 1600
Wire Wire Line
	7200 1600 7200 1750
Connection ~ 7200 1600
Wire Wire Line
	7100 1600 7100 1750
Connection ~ 7100 1600
Wire Wire Line
	7000 1600 7000 1750
Connection ~ 7000 1600
Wire Wire Line
	6900 1600 6900 1750
Connection ~ 6900 1600
Wire Wire Line
	6800 1600 6800 1750
Connection ~ 6800 1600
Wire Wire Line
	6700 1600 6700 1750
Connection ~ 6700 1600
Wire Wire Line
	7150 1450 7150 1600
Connection ~ 7150 1600
Wire Wire Line
	6250 2300 7950 2300
Wire Wire Line
	6250 2400 7950 2400
Wire Wire Line
	6250 2500 7950 2500
Wire Wire Line
	6250 2600 7950 2600
Wire Wire Line
	6250 2700 7950 2700
Wire Wire Line
	6250 2800 7950 2800
Connection ~ 6600 2300
Connection ~ 6700 2400
Connection ~ 6800 2500
Connection ~ 6900 2600
Connection ~ 7000 2700
Connection ~ 7100 2800
Wire Wire Line
	6250 2900 7750 2900
Wire Wire Line
	6250 3000 7300 3000
Wire Wire Line
	7300 3100 7950 3100
Connection ~ 7300 3000
Wire Wire Line
	6600 3200 7950 3200
Wire Wire Line
	6600 3200 6600 3150
Wire Wire Line
	6600 3150 6250 3150
Wire Wire Line
	6600 3300 7950 3300
Wire Wire Line
	6600 3300 6600 3250
Wire Wire Line
	6600 3250 6250 3250
Wire Wire Line
	6600 3400 7950 3400
Wire Wire Line
	6600 3400 6600 3350
Wire Wire Line
	6600 3350 6250 3350
Wire Wire Line
	6600 3500 7950 3500
Wire Wire Line
	6600 3500 6600 3450
Wire Wire Line
	6600 3450 6250 3450
Connection ~ 7700 3500
Connection ~ 7600 3400
Connection ~ 7500 3300
Connection ~ 7400 3200
Wire Wire Line
	7950 2900 7850 2900
Wire Wire Line
	7850 2200 7850 3750
Wire Wire Line
	7850 3600 7950 3600
Wire Wire Line
	7950 2200 7850 2200
Connection ~ 7850 2900
Wire Wire Line
	7950 3000 7750 3000
Wire Wire Line
	7750 3000 7750 2900
Connection ~ 7200 2900
Connection ~ 7850 3600
Wire Wire Line
	3400 4450 3550 4450
Wire Wire Line
	3400 4550 3550 4550
Wire Wire Line
	4400 3150 4450 3150
Wire Wire Line
	4400 3250 4450 3250
Wire Wire Line
	4400 3350 4450 3350
Wire Wire Line
	4400 3450 4450 3450
Wire Wire Line
	4400 3900 4450 3900
Wire Wire Line
	4400 4000 4450 4000
Wire Wire Line
	4400 4100 4450 4100
Wire Wire Line
	4250 4200 4450 4200
Wire Wire Line
	4250 4300 4450 4300
Wire Wire Line
	4300 4300 4300 4450
Connection ~ 4300 4300
Wire Wire Line
	4400 4550 4400 4200
Connection ~ 4400 4200
Wire Wire Line
	4300 4450 3850 4450
Wire Wire Line
	3850 4550 4400 4550
Wire Wire Line
	1650 2950 1650 3000
Wire Wire Line
	1650 3000 2100 3000
Wire Wire Line
	2100 3500 1650 3500
Wire Wire Line
	1650 3500 1650 3450
Wire Wire Line
	2000 2900 2100 2900
Wire Wire Line
	2000 3100 2100 3100
Wire Wire Line
	2000 3200 2100 3200
Wire Wire Line
	2000 3300 2100 3300
Wire Wire Line
	2000 3400 2100 3400
Wire Wire Line
	2600 2900 2700 2900
Wire Wire Line
	2700 3100 2600 3100
Wire Wire Line
	2700 3200 2600 3200
Wire Wire Line
	2700 3300 2600 3300
Wire Wire Line
	2600 3000 2950 3000
Wire Wire Line
	2950 3000 2950 3600
Wire Wire Line
	2950 3500 2600 3500
Wire Wire Line
	2600 3400 2950 3400
Connection ~ 2950 3400
Connection ~ 2950 3500
Wire Wire Line
	1900 1550 1900 1650
Wire Wire Line
	2050 1600 1900 1600
Wire Wire Line
	1900 1950 1900 2000
Wire Wire Line
	1900 2000 2800 2000
Connection ~ 2350 2000
Wire Wire Line
	2650 1600 2800 1600
Wire Wire Line
	2800 1550 2800 1650
Wire Wire Line
	2800 2000 2800 1950
Connection ~ 2800 1600
Connection ~ 1900 1600
Connection ~ 5350 1650
Wire Wire Line
	5650 1650 5650 2000
Wire Wire Line
	5800 1750 5650 1750
Connection ~ 5650 1750
Wire Wire Line
	6500 5350 6500 5450
Wire Wire Line
	6500 5450 6550 5450
Wire Wire Line
	6800 5550 6800 5600
Wire Wire Line
	6800 5600 7800 5600
Wire Wire Line
	6100 1750 6200 1750
Wire Wire Line
	6200 1750 6200 1900
Wire Wire Line
	7150 5400 7150 5450
Wire Wire Line
	7150 5450 7050 5450
Wire Wire Line
	6600 2050 6600 2300
Wire Wire Line
	6700 2050 6700 2400
Wire Wire Line
	6800 2050 6800 2500
Wire Wire Line
	6900 2050 6900 2600
Wire Wire Line
	7000 2050 7000 2700
Wire Wire Line
	7100 2050 7100 2800
Wire Wire Line
	7200 2050 7200 2900
Wire Wire Line
	7300 2050 7300 3100
Wire Wire Line
	7400 2050 7400 3200
Wire Wire Line
	7500 2050 7500 3300
Wire Wire Line
	7600 2050 7600 3400
Wire Wire Line
	7700 2050 7700 3500
$EndSCHEMATC
